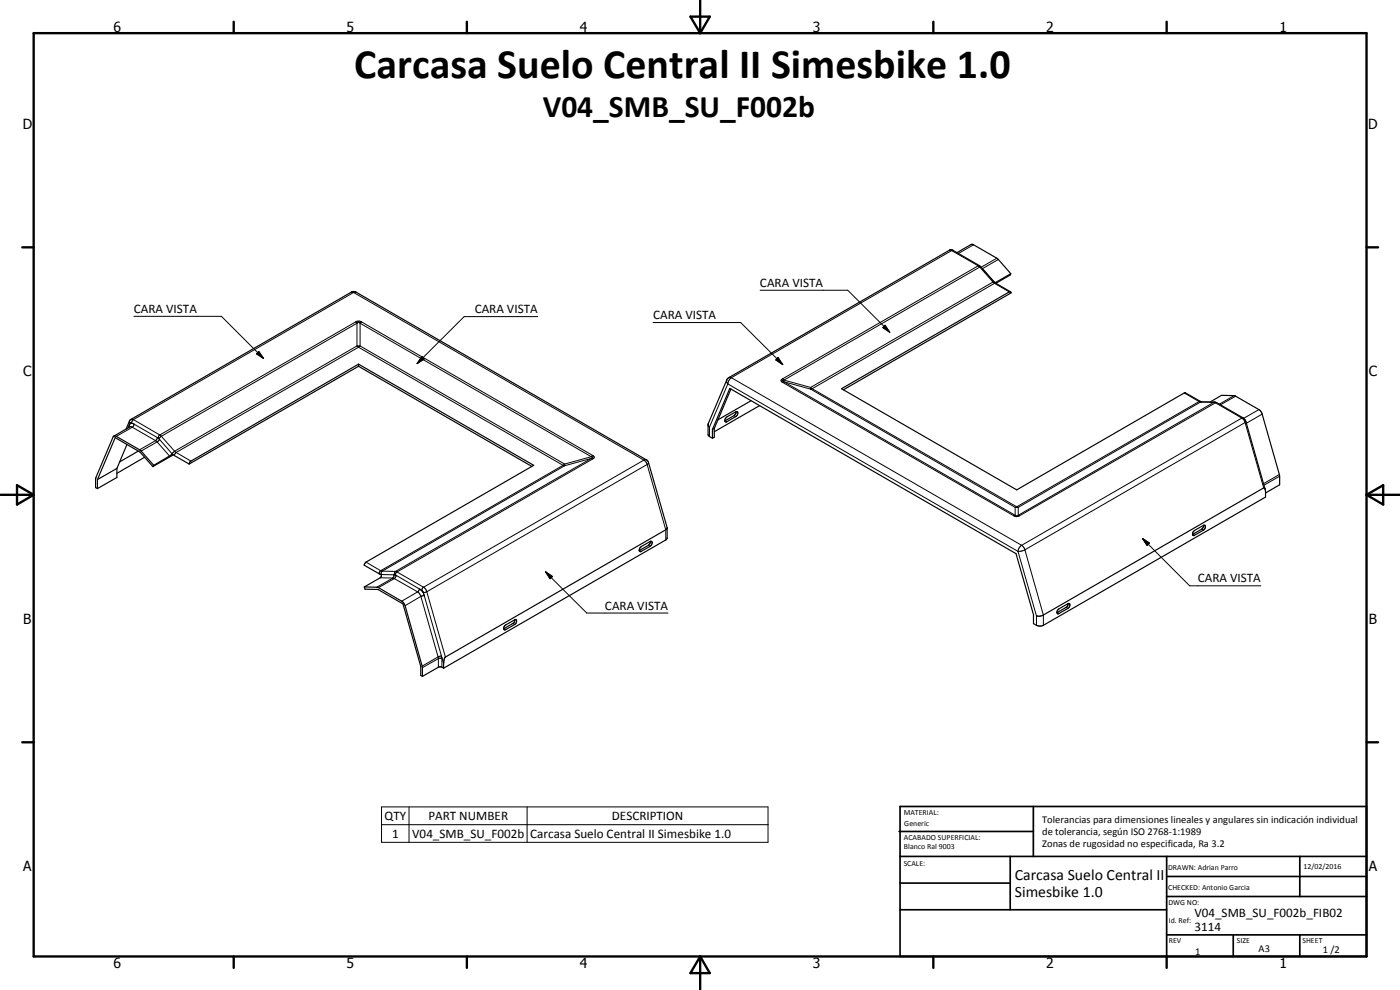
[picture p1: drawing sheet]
<svg xmlns="http://www.w3.org/2000/svg" width="420mm" height="297mm" viewBox="0 0 420 297" stroke-linecap="round" stroke-linejoin="round" font-family="sans-serif">
<g fill="none" stroke="#000" stroke-width=".35">
<path d="M287.2 75.8l4.2-2.4 .6-.1 7.2 4.2 4.1 4.6M298.9 85l-4.9-5.3-8-4.6-1-.1-66.4 38.4-.4 .3-5.7 13.4v3.5l1.3 .9M298.9 85l4.4 2.5M303.3 87.5l-.4 .1-50.4 29 52.6 30.4 50.6-29.1 4.6 2.6 4.9 .3 7.9 4.6 .6 .6 6 20.8M303.3 87.5l.1 .4-50.3 29.1M303.3 82.1l-4.6 2.7M303.3 82.1l-.2 .4-4.2 2.5M107.6 109.3l52.6 30.3-50.4 29.1-.5 .9 5.1 2.8 .1 .4-.4 .6-4.8 2.7M107.6 109.9l52 30.1M107.6 109.3v.6M107.6 109.9l-50.8 29.3M107.6 109.3l-50.3 29-.5 .9"/>
<path d="M219.4 116.7l-5 11.9M37.8 128.7l1.1-2.5 .4-.3 66.3-38.4h.5l.8 .2 87.3 50.4 .4 .5 5.6 19.7v3.1l-.2 .5-66.9 38.6M38.1 133.4l-3 7.1M38.9 128.1l-4.7 2.8M41.5 135.3l-5.6 3.3M43.4 137.2l-8.3 4.8M45.9 140l-3.9-4.4-7.4-4.3-5.4 12.6M46.1 139.6l-4-4.6-7.4-4.2-.5 .1-5.4 12.4-.1 3 .5 .3M46.1 139.6l-.2 .4M51.9 136.4l-.3-.3-.6 .7-4.9 2.8M51.9 136.4l4.9 2.8M51.9 136.4l-.2 .3-5.8 3.3"/>
<path d="M212.5 127.5l.4 .6M213.8 128.9l5.2-12.4 85.9 49.6 5.3 18.3v2.7l1.9 .8 1-.3 66.7-38.5-.1-2.3M213.8 128.9v2.6M214.4 128.6l-.6 .3M214.4 128.6v2.6l-.6 .3M217.8 125.4l3-1.8a.47 .47 0 0 1 .6 .1 .47 .47 0 0 1-.1 .6l-.5 .7-2.7 1.5a.46 .46 0 0 1-.6-.1 .46 .46 0 0 1 .1-.6zM220.9 123.5l-.1 .6-.5 .6-2.8 1.6M225.4 120.2l-10 5.8M228 121.7l-13.6 7.8M363.2 120.6l3.4-2 3.8 .1 7.6 4.3 .6 .7 5.4 19.2v2.6l-4.2 2.4M29.2 143.9v2.7M35.1 140.5v2.8l-5.9 3.3"/>
<path d="M35.1 140.5l-5.9 3.4M200.2 158.5l-.4 .5-66.2 38.2-.4 1.4-.1 1.9M358.2 159.5l2.9-1.9a.6 .6 0 0 1 .7 .5 .6 .6 0 0 1-.3 .7l-3.2 1.9h-.3l-.1-.4zM361.2 157.6l-.1 .6-.5 .6-2.7 1.6M379.7 146.8l-.4-.4-66.4 38.3-1.1 .2-.7-.1M109.3 176.1l.2 .7 3.9 .1 7.5 4.3 5.4 18.7v2.7l.5 .3M109.3 176.1l4 .1 7.5 4.3 .5 .7 5.5 18.9v2.8M192.1 164.3l3.3-1.9a.91 .91 0 0 1-.3 1.5l-2.8 1.6-.5-.2zM195.2 162.4l-.1 .6-.5 .6-2.8 1.6M151.5 187.7l3-1.7a.46 .46 0 0 1 .6 .1 .46 .46 0 0 1-.1 .6l-.5 .7-2.9 1.6h-.3l-.1-.4zM154.5 185.9l-.4 1.1-2.9 1.6M317.5 182.9l3.3-1.8a.87 .87 0 0 1-.3 1.4l-3 1.7-.3-.5z"/>
<path d="M320.6 181.1l-.5 1.1-2.9 1.6M133.1 200.5l-.7-.4h-.7l-4.9 2.8"/>
</g>
<g fill="none" stroke="#000" stroke-width=".3">
<path d="M284.9 75.1l.7 .1M285.6 75.2l8 4.6M285.6 75.2l-66.1 38.1M286 75.1l-.4 .1M292.2 73.4l-4.6 2.7M293.6 79.8l.4 .3M293.6 79.8l-58.7 33.9M294 79.7l-.4 .1M299.2 77.5l-4.7 2.7M299.6 77.9l-4.8 2.7M40.2 94.9h26.3l12.6 12.7M105.4 87.7l.7 .1"/>
<path d="M106.1 87.8l87.1 50.2M106.1 87.8l-66.1 38.1M106.7 96.6l.4 .4M106.7 96.6l-58.7 33.9M106.7 96.6l.7-.2 1.1 .2M106.9 87.7l-.8 .1M107.1 97l-58.7 33.9M107.1 97v6.8M107.1 97l.4-.3 .6 .3M108.1 97v6.8M108.1 97l69.3 40M108.5 96.6l69.4 40.1"/>
<path d="M108.5 96.6l-.4 .4M161.4 95h-22.1l-14.1 14.1M196 96.8h26.3l12.6 12.6M228.1 87.1h26.3l12.6 12.6M265.6 97.6l1.4 2.1-2-1.4zM294 80.1l4 4.5M294 80.1l-58.7 33.9M294.3 80.1h-.3M294.8 80.6h.1M294.8 80.6l3.6 4M298 84.6l.5 .4M298 84.6l-54.7 31.6"/>
<path d="M298.2 84.6h-.2M298.3 84.5l-.1 .1M298.3 84.5l.1 .1M298.5 85h.4M298.5 85l4.4 2.6M298.5 85l-54.8 31.6M77.7 105.5l1.4 2.1-2.1-1.4zM107.1 103.8l-54.7 31.6M107.1 103.8l.5 .4M107.1 103.8h1M107.6 104.2l-54.7 31.6M107.6 104.2l61.4 35.4"/>
<path d="M108.1 103.8l-.5 .4M108.1 103.8l61.3 35.4M126.6 107l.7 .7-2.1 1.4zM218.1 114v.6l.3 .6M218.4 115.2l87.1 50.2M218.4 115.2l-5.5 12.9v2.9M218.8 113.3h.7M219.5 113.3l87.1 50.3M219.5 113.3l-.6 .6-.5 1.3M233.5 107.3l1.4 2.1-2.1-1.4zM234.9 114.7l69.3 40M234.9 113.7a.53 .53 0 0 0-.5 .5 .53 .53 0 0 0 .5 .5"/>
<path d="M234.9 113.7l.4 .3M235.3 114l-.4 .2 .4 .4M235.3 114.6l-.4 .1M235.3 114.6l8 2.2M235.3 114l8 2.2M235.3 114.6l69.4 40M243.2 116.7l.1 .1M243.3 116.2l.4 .4M243.3 116.2l-.1 .5M243.3 116.8l61.4 35.4M243.7 116.6l61.4 35.5M243.7 116.6l-.4 .2"/>
<path d="M355.4 117.9l4.5 2.6M370.4 118.7l-4.5 2.6M370.8 118.9l-4.5 2.6M38.8 127.6l.1 .5 .8 .1M38.8 127.6l-.4 .8M38.9 126.4l.1 .5M39 126.9l-.2 .7M39.3 125.9h.7M39.5 126.8l-.5 .1M39.5 126.8l.7 .5M39.7 128.2l7 4M39.7 128.2l-4.8 2.7"/>
<path d="M40 125.9l-.5 .9M40 125.9l8 4.6M40.2 127.3l-.9-.3-.5 .6M40.2 127.3l-.5 .9M40.2 127.3l7 4M46.7 132.2l.4 .4M46.7 132.2l-4.8 2.8M47.1 132.6l3.8 4.2M47.1 132.6l-4.7 2.7M47.2 131.3l.2 .1M47.2 131.3l-.1 .5-.4 .4M47.4 131.4l.3 .2"/>
<path d="M47.7 131.6l.2 .3M47.9 131.9l-.8 .7M47.9 131.9l3.7 4.2 .8-.7M48 130.5l-.4 .4-.2 .5M48 130.5l.4 .4M48.4 130.9l-.7 .7M48.4 130.9l4 4.5M52.4 135.4l.5 .4M52.9 135.8l4.4 2.5M52.9 135.8l-.5 .9M169 139.6l-54.8 31.6M169 139.6l.4 .1"/>
<path d="M169.4 139.7l-54.7 31.7M169.4 139.2v.5M169.4 139.2l-.4 .4M177.4 137l.4 .2-.4 .3M177.4 137.5l.5 .2M177.4 137.5l-58.7 33.9M177.4 137l-8 2.2M177.4 137.5l-8 2.2M177.9 136.7a.53 .53 0 0 1 .4 .5 .53 .53 0 0 1-.4 .5M177.9 137.7l-58.7 33.9M177.9 136.7l-.5 .3M193.2 138l.8 .8 .2 .6"/>
<path d="M193.2 138l-66.1 38.2M194 138h-.8M194.2 139.4l5.6 19.6v3M194.2 139.4l-66.1 38.1M194.6 138.9l-.4 .5M217.6 126.2l.5 .3M220.3 124.7l.5 .3M359.9 120.5l.4 .1M359.9 120.5l-54.8 31.6M360.2 120.4l-.3 .1M360.3 120.6l4 .1M360.3 120.6l-54.7 31.6"/>
<path d="M360.6 120.6h-.3M364.3 120.7l.5 .2M364.3 120.7l-58.7 33.9M364.5 120.6l-.2 .1M364.8 120.9l7.9 4.5M364.8 120.9l-58.8 33.8M365.2 120.8l-.4 .1M372.7 125.4l.6 .6 .4 .8M372.7 125.4l-66.1 38.2M373.1 125.4h-.4M373.7 126.8l5.6 19.6M373.7 126.8l-66.1 38.2"/>
<path d="M373.9 126.5l-.2 .3M377.8 122.9l-4.6 2.6M378.8 124.2l-4.8 2.8M304.2 154.7a1.55 1.55 0 0 0 1.8 0M304.7 154.6l.3 .2 .6-.2M304.7 154.6l-.5 .1M304.7 152.2h.9M304.7 152.2v2.4M305.1 152.1l.5 .1M305.1 152.1l-.4 .1M305.6 154.6l.4 .1M305.6 152.2v2.4"/>
<path d="M360.6 158.8l.5 .3M384 142.4l-4.8 2.7M384 142.9l-4.7 2.7M109.8 168.7l4.4 2.5M114.1 173.4h3.8M114.2 171.2l.5 .2M114.2 171.2l-.5 .9M114.7 171.4l-.3 .4v.6l3.8 .1M114.7 171.4h4M117.9 173.4l.5 .2M117.9 173.4l-4.8 2.8M118.2 172.5h.4"/>
<path d="M118.2 172.5l-.1 .7-.2 .2M118.4 173.6l6.9 4M118.4 173.6l-4.8 2.7M118.6 172.5l.3 .1M118.7 171.4l-.3 .9 .5 .3M118.7 171.4l.5 .2M118.9 172.6l-.5 1M118.9 172.6l6.9 4.1M119.2 171.6l-.6 .9M119.2 171.6l7.9 4.6M125.3 177.6l1 1.3M125.3 177.6l-4.7 2.8"/>
<path d="M125.8 176.7l-.5 .9M125.8 176.7l1 .8 .4 .9 5.3 18.4M125.8 176.7l.8 .4M126.3 178.9l5.2 18.2M126.3 178.9l-4.7 2.8M126.6 177.1l.5 .7M127.1 177.8l.2 .9-1 .2M127.1 176.2l-.5 .9M127.1 176.2l.6 .5 .4 .8M128.1 177.5l5.6 19.6M128.1 177.5l-1 .3M163.7 171.5l2.1 1.5-.7 .7z"/>
<path d="M163.7 171.5l12.4 12.4h24.4M191.9 165.1l.5 .3M194.6 163.6l.5 .3M305.5 165.4l5.6 19.4v2.8M306.6 163.6l1 1.4M306.6 163.6l-.8 .8-.3 1M307.6 165l5.5 19.5v3.1M307.6 165l-2.1 .4M342.8 161.5l2.2 1.4-.8 .8zM342.8 161.5l14.2 14.3h21.4M358 160.3l.5 .3M131.5 197.1l.1 .5"/>
<path d="M131.5 197.1l-4.8 2.8M131.6 197.6h1M131.6 197.6v2.6M131.6 197.6l-4.8 2.7M132.5 196.8l.1 3.4M132.5 196.8l-1 .3M132.5 196.8l.6 2.3M151.3 188.6l.5 .3M153.9 187.1l.6 .3M317.3 183.8l.5 .3M319.9 182.2l.6 .3M114.5 242.1h116v10.6h-116z"/>
<path d="M114.5 247.4h116M122.8 242.1v10.6M158.2 242.1v10.6"/>
</g>
<g fill="none" stroke="#000" stroke-width=".71">
<path d="M10.1 9.9h400v277.1h-400zM70.1 6.5v3.4M140.1 6.5v3.4M207.2 5h5.8l-2.9 4.9zM210.1 0v9.9M280.1 6.5v3.4M350.1 6.5v3.4M6.7 74.2h3.4M410.1 74.2h3.5M.1 148.5h10M5.1 145.6l5 2.9-5 2.9zM410.1 148.5h10"/>
<path d="M410.1 148.5l5-2.9v5.8zM6.7 222.7h3.4M410.1 222.7h3.5M70.1 287v3.4M140.1 287v3.4M210.1 287v10M210.1 287l2.9 5h-5.8zM280.1 287v3.4M350.1 287v3.4"/>
</g>
<g fill="none" stroke="#000" stroke-width=".51">
<path d="M269.8 249.5h40.3M270.1 242h140v45h-140zM270.1 257h140M303.2 257v16M310.1 242v15M350.1 257v30M390.1 257v12M270.1 265h33.1M270.1 273h80M350.1 269h60M350.1 263h60M350.1 280.5h60"/>
<path d="M370.1 280.5v6.5M390.1 280.5v6.5"/>
</g>
<path d="M265.6 97.6l1.4 2.1-2-1.4zM77.7 105.5l1.4 2.1-2.1-1.4zM126.6 107l.7 .7-2.1 1.4zM233.5 107.3l1.4 2.1-2.1-1.4zM163.7 171.5l2.1 1.5-.7 .7zM342.8 161.5l2.2 1.4-.8 .8z" fill="#000"/>
<text font-size="12.6" x="106.3" y="23.5">Carcasa Suelo Central II Simesbike 1.0</text>
<text font-size="9.4" x="162.9" y="35.2">V04_SMB_SU_F002b</text>
<g font-size="4.7">
<text x="304.6" y="263.9">Carcasa Suelo Central II</text>
<text x="304.6" y="269.3">Simesbike 1.0</text>
</g>
<g font-size="4.2">
<text x="34" y="9.6">6</text>
<text x="104" y="9.6">5</text>
<text x="174" y="9.6">4</text>
<text x="244" y="9.6">3</text>
<text x="314" y="9.6">2</text>
<text x="384" y="9.6">1</text>
<text x="6.8" y="38.7">D</text>
<text x="410.6" y="38.7">D</text>
<text x="7" y="112.9">C</text>
<text x="410.8" y="112.9">C</text>
<text x="7" y="187.1">B</text>
<text x="410.8" y="187.1">B</text>
<text x="7" y="261.4">A</text>
<text x="410.8" y="261.4">A</text>
<text x="34" y="290.4">6</text>
<text x="104" y="290.4">5</text>
<text x="174" y="290.4">4</text>
<text x="244" y="290.4">3</text>
<text x="314" y="290.4">2</text>
<text x="384" y="290.4">1</text>
</g>
<g font-size="3.9">
<text x="228.1" y="86.1">CARA VISTA</text>
<text x="40.2" y="93.9">CARA VISTA</text>
<text x="142.5" y="93.9">CARA VISTA</text>
<text x="196" y="95.7">CARA VISTA</text>
<text x="359.5" y="174.7">CARA VISTA</text>
<text x="181.6" y="182.9">CARA VISTA</text>
<text x="115.4" y="246">QTY</text>
<text x="117.7" y="251.4">1</text>
<text x="123.7" y="251.5">V04_SMB_SU_F002b</text>
<text x="128.6" y="246">PART NUMBER</text>
<text x="159.1" y="251.5">Carcasa Suelo Central II Simesbike 1.0</text>
<text x="183.6" y="246">DESCRIPTION</text>
<text x="358.5" y="275.1">V04_SMB_SU_F002b_FIB02</text>
<text x="358.5" y="279.4">3114</text>
</g>
<g font-size="3.1">
<text x="312.7" y="246.8">Tolerancias para dimensiones lineales y angulares sin indicación individual</text>
<text x="312.7" y="250.4">de tolerancia, según ISO 2768-1:1989</text>
<text x="312.7" y="254">Zonas de rugosidad no especificada, Ra 3.2</text>
<text x="358.7" y="286.5">1</text>
<text x="377.7" y="285.6">A3</text>
<text x="397" y="285.9">1 /2</text>
</g>
<g font-size="2.4">
<text x="271.2" y="244.4">MATERIAL:</text>
<text x="271.3" y="252">ACABADO SUPERFICIAL:</text>
<text x="271.4" y="247.9">Generic</text>
<text x="271.3" y="254.6">Blanco Ral 9003</text>
<text x="271.2" y="259.7">SCALE:</text>
<text x="350.6" y="261">DRAWN: Adrian Parro</text>
<text x="391.2" y="260.6">12/02/2016</text>
<text x="350.6" y="267">CHECKED: Antonio Garcia</text>
<text x="350.6" y="271.4">DWG NO:</text>
<text x="350.8" y="276.9">Id. Ref:</text>
<text x="350.8" y="282.8">REV</text>
<text x="371.2" y="282.9">SIZE</text>
<text x="390.9" y="282.9">SHEET</text>
</g>
</svg>
